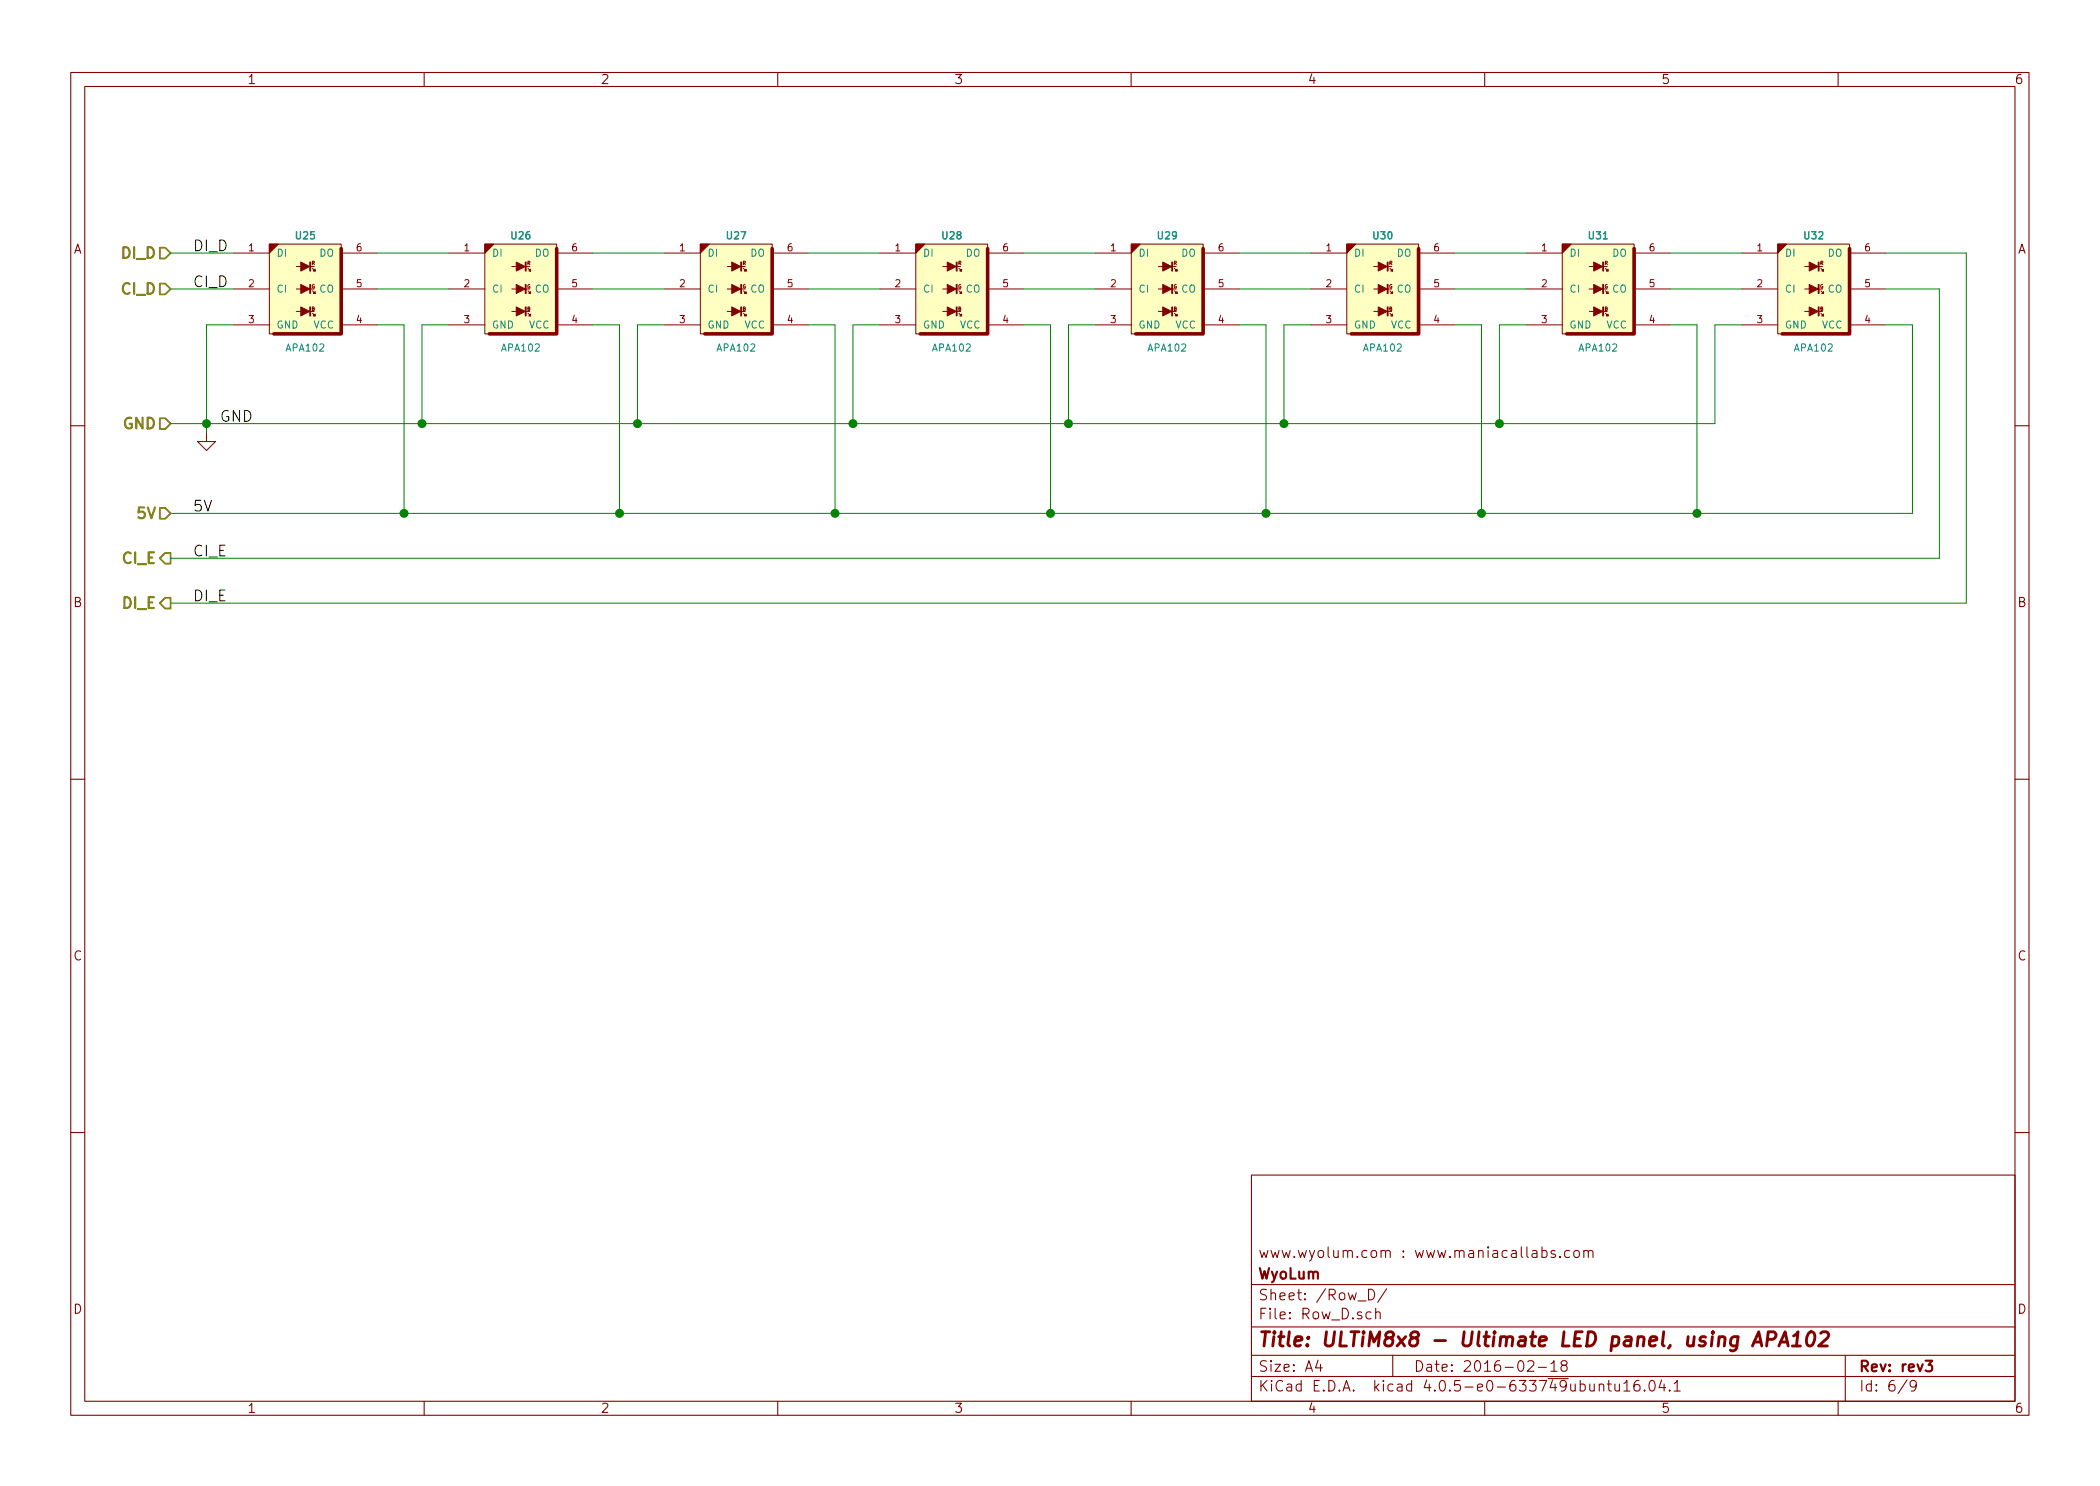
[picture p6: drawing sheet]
EESchema Schematic File Version 2
LIBS:power
LIBS:ultim8x8_sym
LIBS:ultim8x8-cache
EELAYER 25 0
EELAYER END
$Descr A4 11693 8268
encoding utf-8
Sheet 6 9
Title "ULTiM8x8 - Ultimate LED panel, using APA102"
Date "2016-02-18"
Rev "rev3"
Comp "WyoLum"
Comment1 "www.wyolum.com : www.maniacallabs.com"
Comment2 ""
Comment3 ""
Comment4 ""
$EndDescr
Text Label 1075 1400 0    60   ~ 0
DI_D
Text HLabel 950  3100 0    60   Output ~ 12
CI_E
Text HLabel 950  2350 0    60   Input ~ 12
GND
$Comp
L APA102 U25
U 1 1
P 1700 1600
F 0 "U25" H 1700 1900 40  0000 C CNB
F 1 "APA102" H 1700 1275 40  0000 C CNN
F 2 "ultim8x8_libs:APA102" H 1600 2000 60  0001 C CNN
F 3 "" H 1700 1600 60  0001 C CNN
F 4 "mfr_pn" H 1700 1600 60  0001 C CNN "manf#"
	1    1700 1600
	1    0    0    -1  
$EndComp
Text Label 1225 2350 0    60   ~ 0
GND
Text Label 1075 2850 0    60   ~ 0
5V
Text Label 1075 3100 0    60   ~ 0
CI_E
$Comp
L GND #PWR08
U 1 1
P 1150 2400
F 0 "#PWR08" H 1150 2400 30  0001 C CNN
F 1 "GND" H 1150 2330 30  0001 C CNN
F 2 "" H 1150 2400 60  0001 C CNN
F 3 "" H 1150 2400 60  0001 C CNN
	1    1150 2400
	1    0    0    -1  
$EndComp
Wire Wire Line
	1150 1800 1150 2400
Wire Wire Line
	950  3100 10800 3100
Wire Wire Line
	950  2350 9550 2350
Wire Wire Line
	10800 3100 10800 1600
Wire Wire Line
	950  2850 10650 2850
Connection ~ 1150 2350
Text HLabel 950  2850 0    60   Input ~ 12
5V
$Comp
L APA102 U26
U 1 1
P 2900 1600
F 0 "U26" H 2900 1900 40  0000 C CNB
F 1 "APA102" H 2900 1275 40  0000 C CNN
F 2 "ultim8x8_libs:APA102" H 2800 2000 60  0001 C CNN
F 3 "" H 2900 1600 60  0001 C CNN
F 4 "mfr_pn" H 2900 1600 60  0001 C CNN "manf#"
	1    2900 1600
	1    0    0    -1  
$EndComp
$Comp
L APA102 U27
U 1 1
P 4100 1600
F 0 "U27" H 4100 1900 40  0000 C CNB
F 1 "APA102" H 4100 1275 40  0000 C CNN
F 2 "ultim8x8_libs:APA102" H 4000 2000 60  0001 C CNN
F 3 "" H 4100 1600 60  0001 C CNN
F 4 "mfr_pn" H 4100 1600 60  0001 C CNN "manf#"
	1    4100 1600
	1    0    0    -1  
$EndComp
$Comp
L APA102 U28
U 1 1
P 5300 1600
F 0 "U28" H 5300 1900 40  0000 C CNB
F 1 "APA102" H 5300 1275 40  0000 C CNN
F 2 "ultim8x8_libs:APA102" H 5200 2000 60  0001 C CNN
F 3 "" H 5300 1600 60  0001 C CNN
F 4 "mfr_pn" H 5300 1600 60  0001 C CNN "manf#"
	1    5300 1600
	1    0    0    -1  
$EndComp
$Comp
L APA102 U29
U 1 1
P 6500 1600
F 0 "U29" H 6500 1900 40  0000 C CNB
F 1 "APA102" H 6500 1275 40  0000 C CNN
F 2 "ultim8x8_libs:APA102" H 6400 2000 60  0001 C CNN
F 3 "" H 6500 1600 60  0001 C CNN
F 4 "mfr_pn" H 6500 1600 60  0001 C CNN "manf#"
	1    6500 1600
	1    0    0    -1  
$EndComp
$Comp
L APA102 U30
U 1 1
P 7700 1600
F 0 "U30" H 7700 1900 40  0000 C CNB
F 1 "APA102" H 7700 1275 40  0000 C CNN
F 2 "ultim8x8_libs:APA102" H 7600 2000 60  0001 C CNN
F 3 "" H 7700 1600 60  0001 C CNN
F 4 "mfr_pn" H 7700 1600 60  0001 C CNN "manf#"
	1    7700 1600
	1    0    0    -1  
$EndComp
$Comp
L APA102 U31
U 1 1
P 8900 1600
F 0 "U31" H 8900 1900 40  0000 C CNB
F 1 "APA102" H 8900 1275 40  0000 C CNN
F 2 "ultim8x8_libs:APA102" H 8800 2000 60  0001 C CNN
F 3 "" H 8900 1600 60  0001 C CNN
F 4 "mfr_pn" H 8900 1600 60  0001 C CNN "manf#"
	1    8900 1600
	1    0    0    -1  
$EndComp
$Comp
L APA102 U32
U 1 1
P 10100 1600
F 0 "U32" H 10100 1900 40  0000 C CNB
F 1 "APA102" H 10100 1275 40  0000 C CNN
F 2 "ultim8x8_libs:APA102" H 10000 2000 60  0001 C CNN
F 3 "" H 10100 1600 60  0001 C CNN
F 4 "mfr_pn" H 10100 1600 60  0001 C CNN "manf#"
	1    10100 1600
	1    0    0    -1  
$EndComp
Wire Wire Line
	2100 1400 2500 1400
Wire Wire Line
	3300 1400 3700 1400
Wire Wire Line
	2100 1600 2500 1600
Wire Wire Line
	3300 1600 3700 1600
Wire Wire Line
	4500 1400 4900 1400
Wire Wire Line
	4500 1600 4900 1600
Wire Wire Line
	5700 1400 6100 1400
Wire Wire Line
	5700 1600 6100 1600
Wire Wire Line
	6900 1400 7300 1400
Wire Wire Line
	6900 1600 7300 1600
Wire Wire Line
	8100 1400 8500 1400
Wire Wire Line
	8100 1600 8500 1600
Wire Wire Line
	9300 1400 9700 1400
Wire Wire Line
	9300 1600 9700 1600
Wire Wire Line
	1300 1800 1150 1800
Wire Wire Line
	2500 1800 2350 1800
Wire Wire Line
	2350 1800 2350 2350
Connection ~ 2350 2350
Wire Wire Line
	2100 1800 2250 1800
Wire Wire Line
	2250 1800 2250 2850
Connection ~ 2250 2850
Wire Wire Line
	3300 1800 3450 1800
Wire Wire Line
	3450 1800 3450 2850
Connection ~ 3450 2850
Wire Wire Line
	3700 1800 3550 1800
Wire Wire Line
	3550 1800 3550 2350
Connection ~ 3550 2350
Wire Wire Line
	4500 1800 4650 1800
Wire Wire Line
	4650 1800 4650 2850
Connection ~ 4650 2850
Wire Wire Line
	4900 1800 4750 1800
Wire Wire Line
	4750 1800 4750 2350
Connection ~ 4750 2350
Wire Wire Line
	5700 1800 5850 1800
Wire Wire Line
	5850 1800 5850 2850
Connection ~ 5850 2850
Wire Wire Line
	6100 1800 5950 1800
Wire Wire Line
	5950 1800 5950 2350
Connection ~ 5950 2350
Wire Wire Line
	6900 1800 7050 1800
Wire Wire Line
	7050 1800 7050 2850
Connection ~ 7050 2850
Wire Wire Line
	7300 1800 7150 1800
Wire Wire Line
	7150 1800 7150 2350
Connection ~ 7150 2350
Wire Wire Line
	8100 1800 8250 1800
Wire Wire Line
	8250 1800 8250 2850
Connection ~ 8250 2850
Wire Wire Line
	8500 1800 8350 1800
Wire Wire Line
	8350 1800 8350 2350
Connection ~ 8350 2350
Wire Wire Line
	9300 1800 9450 1800
Wire Wire Line
	9450 1800 9450 2850
Wire Wire Line
	9700 1800 9550 1800
Wire Wire Line
	9550 1800 9550 2350
Wire Wire Line
	10500 1800 10650 1800
Wire Wire Line
	10650 1800 10650 2850
Connection ~ 9450 2850
Wire Wire Line
	10800 1600 10500 1600
Wire Wire Line
	10500 1400 10950 1400
Wire Wire Line
	10950 1400 10950 3350
Wire Wire Line
	10950 3350 950  3350
Text HLabel 950  3350 0    60   Output ~ 12
DI_E
Text HLabel 950  1400 0    60   Input ~ 12
DI_D
Text HLabel 950  1600 0    60   Input ~ 12
CI_D
Wire Wire Line
	1300 1400 950  1400
Wire Wire Line
	1300 1600 950  1600
Text Label 1075 3350 0    60   ~ 0
DI_E
Text Label 1075 1600 0    60   ~ 0
CI_D
$EndSCHEMATC
